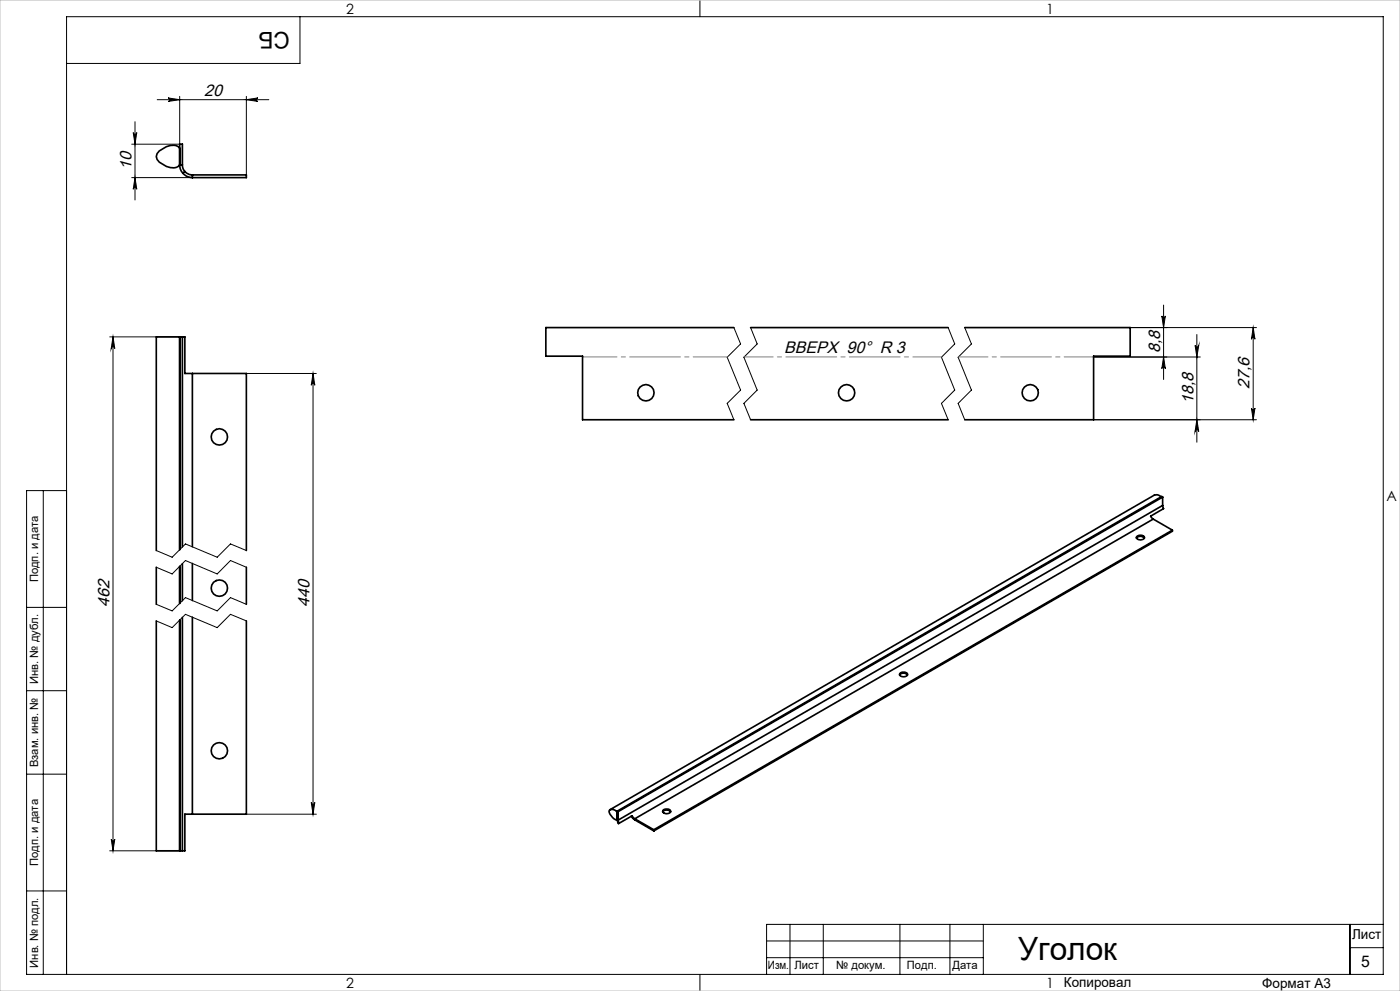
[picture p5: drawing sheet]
<svg xmlns="http://www.w3.org/2000/svg" width="420mm" height="297mm" viewBox="0 0 420 297" stroke-linecap="round" stroke-linejoin="round" font-family="sans-serif">
<g fill="none" stroke="#000" stroke-width=".3">
<path d="M90 5v14h-70M210 0v5M40 39.7a.53 .53 0 0 0 .5 .5 .53 .53 0 0 0 .5-.5l-.5 3.5zM40.5 36.5v23.4M47.2 29.9h33.4M50.4 29.3l3.5 .6-3.5 .5a.53 .53 0 0 0 .5-.5 .53 .53 0 0 0-.5-.6zM53.9 28.9v14.3h-14.4M73.9 29.9l3.5-.6a.53 .53 0 0 0-.5 .6 .53 .53 0 0 0 .5 .5zM73.9 28.9v23.5M39.5 53.2h18.2M40.5 53.2l.5 3.5a.53 .53 0 0 0-.5-.5 .53 .53 0 0 0-.5 .5zM220.2 98.2l2 4.9-4 4 4 9.8-4 4 2 4.9"/>
<path d="M225.2 98.2l2 4.9-4 4 4 9.8-4 4 2 4.9M284.4 98.2l2 4.9-4 4 4 9.8-4 4 2 4.9M289.4 98.2l2 4.9-4 4 4 9.8-4 4 2 4.9M339.1 98.2h37.8M348.5 94.7a.53 .53 0 0 0 .6 .5 .53 .53 0 0 0 .5-.5l-.5 3.5zM349.1 91.4v22.3M376 98.2l.5 3.5a.53 .53 0 0 0-.5-.5 .53 .53 0 0 0-.6 .5zM376 98.2v27.6M32.9 101h21M33.9 101l.5 3.5a.53 .53 0 0 0-.5-.6 .53 .53 0 0 0-.5 .6zM33.9 101v154M73.9 111.9h21"/>
<path d="M93.9 111.9v132.1M93.9 111.9l.5 3.6a.53 .53 0 0 0-.5-.6 .53 .53 0 0 0-.5 .6zM328.1 107h32M349.1 107l.5 3.5a.53 .53 0 0 0-.5-.5 .53 .53 0 0 0-.6 .5zM358.5 103.5a.55 .55 0 0 0 .6 .5 .55 .55 0 0 0 .5-.5l-.5 3.5zM359.1 100.3v32.2M359.1 125.8l.5 3.5a.55 .55 0 0 0-.5-.5 .55 .55 0 0 0-.6 .5zM375.4 122.3a.53 .53 0 0 0 .6 .5 .53 .53 0 0 0 .5-.5l-.5 3.5zM376.9 125.8h-48.8M13 147v145M20 147h-12v145h407v-287h-395v287M46.9 170l4.7 2 4-4 9.6 4 3.9-4 4.8 2"/>
<path d="M46.9 165l4.7 2 4-4 9.6 4 3.9-4 4.8 2M8 182h12M46.9 186.1l4.7 2 4-4 9.6 4 3.9-4 4.8 2M46.9 181.1l4.7 2 4-4 9.6 4 3.9-4 4.8 2M8 207h12M8 232h12M32.9 255h21M33.4 251.5a.53 .53 0 0 0 .5 .5 .53 .53 0 0 0 .5-.5l-.5 3.5zM73.9 244h21M93.4 240.5a.53 .53 0 0 0 .5 .5 .53 .53 0 0 0 .5-.5l-.5 3.5zM8 267h12M237 277v15"/>
<path d="M247 277v15M270 277v15M285 277v15M295 277v15M405 277v15M415 277h-185v15M210 292v5M230 282h65M230 287h65M405 284h10"/>
</g>
<path d="M174.8 107h43.5" fill="none" stroke="#808080" stroke-width=".3" stroke-dasharray="15.2 1.3 1.3 1.3" stroke-dashoffset="4.9"/>
<path d="M223.3 107h59.2" fill="none" stroke="#808080" stroke-width=".3" stroke-dasharray="15.2 1.3 1.3 1.3" stroke-dashoffset="6.6"/>
<path d="M287.5 107h40.6" fill="none" stroke="#808080" stroke-width=".3" stroke-dasharray="15.2 1.3 1.3 1.3" stroke-dashoffset="6.4"/>
<path d="M0 0h420v297h-420z" fill="none" stroke="#c0c0c0" stroke-width=".3"/>
<g fill="#000">
<path d="M50.4 29.3l3.5 .6-3.5 .5a.53 .53 0 0 0 .5-.5 .53 .53 0 0 0-.5-.6zM73.9 29.9l3.5-.6a.53 .53 0 0 0-.5 .6 .53 .53 0 0 0 .5 .5z"/>
<path d="M40.5 53.2l.5 3.5a.53 .53 0 0 0-.5-.5 .53 .53 0 0 0-.5 .5zM40 39.7a.53 .53 0 0 0 .5 .5 .53 .53 0 0 0 .5-.5l-.5 3.5z"/>
<path d="M358.5 103.5a.55 .55 0 0 0 .6 .5 .55 .55 0 0 0 .5-.5l-.5 3.5zM359.1 125.8l.5 3.5a.55 .55 0 0 0-.5-.5 .55 .55 0 0 0-.6 .5z"/>
<path d="M33.4 251.5a.53 .53 0 0 0 .5 .5 .53 .53 0 0 0 .5-.5l-.5 3.5zM33.9 101l.5 3.5a.53 .53 0 0 0-.5-.6 .53 .53 0 0 0-.5 .6zM375.4 122.3a.53 .53 0 0 0 .6 .5 .53 .53 0 0 0 .5-.5l-.5 3.5zM376 98.2l.5 3.5a.53 .53 0 0 0-.5-.5 .53 .53 0 0 0-.6 .5zM349.1 107l.5 3.5a.53 .53 0 0 0-.5-.5 .53 .53 0 0 0-.6 .5zM348.5 94.7a.53 .53 0 0 0 .6 .5 .53 .53 0 0 0 .5-.5l-.5 3.5z"/>
<path d="M93.4 240.5a.53 .53 0 0 0 .5 .5 .53 .53 0 0 0 .5-.5l-.5 3.5zM93.9 111.9l.5 3.6a.53 .53 0 0 0-.5-.6 .53 .53 0 0 0-.5 .6z"/>
</g>
<g fill="none" stroke="#000" stroke-width=".5">
<path d="M53.9 49.4a3.8 3.8 0 0 0 1 2.5M53.9 44.4a2.55 2.55 0 0 0-2.8-.8 4.6 4.6 0 0 0-4.2 3.3 4.6 4.6 0 0 0 4.2 3.3 2.55 2.55 0 0 0 2.8-.8M53.9 49.4h.8M53.9 49.4v-6.2h.8v6.2M54.7 49.4l.2 1.1 .6 .9M54.9 51.9a3.8 3.8 0 0 0 2.8 1.3M55.5 51.4a3.2 3.2 0 0 0 2.2 1M55.5 51.4l-.6 .5M57.7 52.4v.8M57.7 52.4h16.2v.8h-16.2M220.2 98.2h-56.4v8.5h11v19.1h45.4M225.2 98.2h59.2"/>
<path d="M289.4 98.2h49.7v8.5h-11v19.1h-38.7M53.9 101h-7v64M53.9 101v63.7M53.9 101h.8M54.7 101h.8v10.9h2.2M54.7 101v62.9M57.7 111.9v52M57.7 111.9h16.2v53.1M225.2 125.8h59.2M346 155.6l-155.6 89.8M346 155.6l5.7 3.3M348.3 148.9l-.1-.1a1.91 1.91 0 0 0-1.9-.4l-163.3 94.3"/>
<path d="M348.8 151.5l.3 .9-3.9 2.3 .8 .9M348.8 149l-163.3 94.2M348.8 149l-.3-.2-163.3 94.3M348.8 151.5l-163.3 94.3M348.8 149v2.5M351.7 158.9l-155.6 89.8M351.7 158.9v.3l-155.6 89.8M46.9 170v11.1M53.9 169.8v11.1M54.7 168.9v11.2M57.7 168.9v11.1M73.9 170v11.1"/>
<path d="M340.9 161.3a1.62 1.62 0 0 1 2.4 0M341 160.8l1.1-.4a.87 .87 0 0 1 1.2 1l-1.2 .4a.9 .9 0 0 1-1.1-1zM46.9 186.1v68.9h7M53.9 185.8v69.2M54.7 185v70M57.7 185v59M73.9 186.1v57.9h-16.2M269.9 202.3a1.58 1.58 0 0 1 2.3 0M269.9 201.9a1.51 1.51 0 0 1 2.4 .2 1.4 1.4 0 0 1-2.5 0zM53.9 255h.8M57.7 244h-2.2v11h-.8M185.2 245.6l.3 1.2 .2-.1"/>
<path d="M185.2 243.6l-.4-.5a1.3 1.3 0 0 0-2.1 .1 3.5 3.5 0 0 0 2.3 2.5l.2-.1M185.2 243.6h.1M185.2 245.6l-.1 .1M185.2 243.1l.3 .1M185.2 245.6l.3 .2M185.2 243.1v2.5M185.5 245.8l.2 .9M185.5 243.2v2.6M189.4 244.6l1 1.1M190.4 245.4l-.8-.9-3.9 2.2M190.4 245.4l5.7 3.3M190.4 245.7l5.7 3.3"/>
<path d="M190.4 245.4v.3M196.1 248.7v.3M198.8 243.3a1.62 1.62 0 0 1 2.4 0M198.9 242.9l.6-.4a1 1 0 0 1 1.1-.1 1 1 0 0 1 .5 1 1.47 1.47 0 0 1-2.3-.2z"/>
<circle cx="193.8" cy="117.7" r="2.46"/>
<circle cx="254" cy="117.7" r="2.46"/>
<circle cx="309.1" cy="117.7" r="2.45"/>
<circle cx="65.8" cy="130.9" r="2.45"/>
<circle cx="65.8" cy="176.3" r="2.46"/>
<circle cx="65.8" cy="225" r="2.45"/>
</g>
<text font-size="9.6" x="305.4" y="287.8">Уголок</text>
<text font-size="6.9" x="86.9" y="9.4" transform="rotate(-180 86.9 9.4)">СБ</text>
<g font-size="5">
<text x="61.3" y="28.8">20</text>
<text x="39.4" y="50.9" transform="rotate(-90 39.4 50.9)">10</text>
<text x="235.3" y="105.9">ВВЕРХ 90° R 3</text>
<text x="348" y="105.9" transform="rotate(-90 348 105.9)">8,8</text>
<text x="374.9" y="116.6" transform="rotate(-90 374.9 116.6)">27,6</text>
<text x="358" y="121.1" transform="rotate(-90 358 121.1)">18,8</text>
<text x="32.8" y="182" transform="rotate(-90 32.8 182)">462</text>
<text x="92.8" y="182" transform="rotate(-90 92.8 182)">440</text>
</g>
<text font-size="4.8" x="408.3" y="289.7">5</text>
<g font-size="4.2">
<text x="103.8" y="4.2">2</text>
<text x="313.8" y="4.2">1</text>
<text x="415.9" y="150.2">A</text>
<text x="103.8" y="296.2">2</text>
<text x="313.8" y="296.2">1</text>
</g>
<g font-size="4.1">
<text x="405.6" y="281.5">Лист</text>
<text x="319.2" y="295.9">Копировал</text>
<text x="378.7" y="296">Формат А3</text>
</g>
<g font-size="3.4">
<text x="11.4" y="174.5" transform="rotate(-90 11.4 174.5)">Подп. и дата</text>
<text x="11.4" y="205" transform="rotate(-90 11.4 205)">Инв. № дубл.</text>
<text x="11.4" y="229.9" transform="rotate(-90 11.4 229.9)">Взам. инв. №</text>
<text x="11.4" y="259.5" transform="rotate(-90 11.4 259.5)">Подп. и дата</text>
<text x="11.4" y="290" transform="rotate(-90 11.4 290)">Инв. № подл.</text>
<text x="230.4" y="290.4">Изм.</text>
<text x="238.3" y="290.4">Лист</text>
<text x="250.9" y="290.4">№ докум.</text>
<text x="272.1" y="290.4">Подп.</text>
<text x="285.7" y="290.5">Дата</text>
</g>
</svg>
